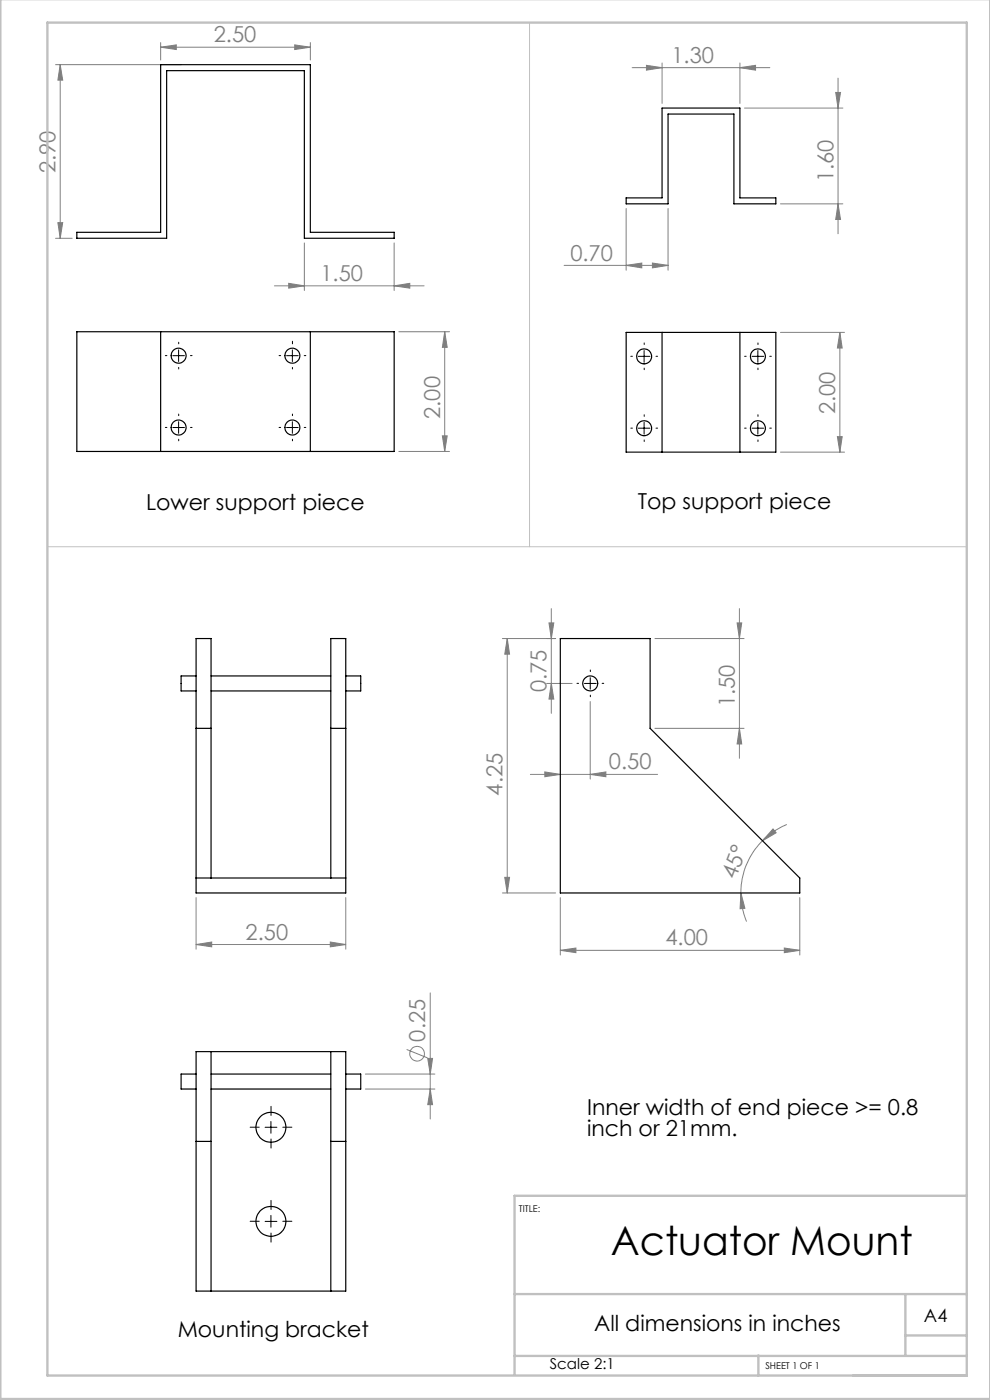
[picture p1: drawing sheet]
<svg xmlns="http://www.w3.org/2000/svg" width="210mm" height="297mm" viewBox="0 0 210 297" stroke-linecap="round" stroke-linejoin="round" font-family="sans-serif">
<g fill="none" stroke="#808080" stroke-width=".21">
<path d="M11.8 13.7h26.7M12.8 13.7l.5 3.3h-1zM12.8 13.7v36.8M34.1 10l3.3-.5v1zM34.1 9v3.7M34.1 10h31.7M62.5 9.5l3.3 .5-3.3 .5zM65.8 9v3.7M134.1 14.4h29.2M137.1 13.9l3.3 .5-3.3 .5zM140.4 13.4v8.5M157 14.4l3.3-.5v1z"/>
<path d="M157 13.4v8.5M177.3 19.6h1l-.5 3.3zM177.8 16.6v33M157.9 22.9h20.9M11.8 50.5h3.5M12.3 47.2h1l-.5 3.3zM64.6 51.5v10.1M83.6 51.5v10.1M119.7 56.3h22M132.8 56.3l3.3-.5v1zM132.8 44.2v13.1M138.4 55.8l3.3 .5-3.3 .5z"/>
<path d="M141.7 44.2v13.1M165.6 43.2h13.2M177.8 43.2l.5 3.4h-1zM58.2 60.6h31.8M61.2 60.1l3.4 .5-3.4 .5zM83.6 60.6l3.3-.5v1zM84.6 70.4h10.8M94.3 70.4l.6 3.3h-1.1zM94.3 70.4v25.4M165.6 70.5h13.5M178.2 70.5l.4 3.3h-1zM178.2 70.5v25.4"/>
<path d="M84.6 95.8h10.8M93.8 92.5h1.1l-.6 3.3zM165.6 95.9h13.5M177.6 92.6h1l-.4 3.3zM106.6 135.5h11.3M107.6 135.5l.5 3.3h-1zM107.6 135.5v53.9M116.5 132.1h1l-.6 3.4zM116.9 129.1v22.2M138.9 135.5h18.9M156.4 132.1h.9l-.5 3.4zM156.8 129.1v31.8"/>
<path d="M116 145h5.4M116.9 145l.6 3.3h-1zM125.2 148.8v16.5M138.9 154.5h18.9M156.8 154.5l.5 3.3h-.9zM112.5 164.3h27M115.6 163.8l3.3 .5-3.3 .5zM125.2 164.3l3.3-.5v1zM161.7 178.4a15.6 15.6 0 0 0-4.5 11M164 175.9l.6 .8-2.9 1.7zM166.9 174.9l-.5 .3a14.3 14.3 0 0 0-4.7 3.2M41.6 190.4v11"/>
<path d="M70.1 199.8l3.2 .6-3.2 .5zM73.3 190.4v11M106.6 189.4h11.3M107.1 186.1h1l-.5 3.3zM118.9 190.4v12.2M157.2 189.4l.8 3.3-1 .1zM157.2 189.4a15.7 15.7 0 0 0 1.2 6.1M169.7 190.4v12.2M41.6 200.4l3.3-.6v1.1zM41.6 200.4h31.7M91.3 210.6v26.8M118.9 201.6l3.3-.5v1z"/>
<path d="M118.9 201.6h50.8M166.4 201.1l3.3 .5-3.3 .5zM77.5 231h14.8M77.5 227.9h14.8M86.3 222.6l4.4 1.8M90.7 224.5h1.1l-.5 3.4zM91.3 231l.5 3.3h-1.1z"/>
<circle cx="88.5" cy="223.5" r="1.56"/>
</g>
<g fill="none" stroke="#000" stroke-width=".21" stroke-dasharray="15.2 1.3 1.3 1.3">
<path d="M35.4 75.4h-.3M37.9 72.9v-.3M37.9 77.9v.4M40.4 75.4h.3M59.5 75.4h-.3M62 72.9v-.5M62 77.9v.4M64.5 75.4h.4M134.2 75.6h-.4M136.7 73.1v-.4M136.7 78.1v.3M139.2 75.6h.3"/>
<path d="M158.3 75.6h-.4M160.8 73.1v-.4M160.8 78.1v.3M163.3 75.6h.3M35.4 90.7h-.3M37.9 88.2v-.4M37.9 93.2v.3M40.4 90.7h.3M59.5 90.7h-.3M62 88.2v-.4M62 93.2v.3M64.5 90.7h.4"/>
<path d="M134.2 90.8h-.4M136.7 88.3v-.3M136.7 93.3v.4M139.2 90.8h.3M158.3 90.8h-.4M160.8 88.3v-.3M160.8 93.3v.4M163.3 90.8h.3M122.7 145h-.3M125.2 142.5v-.4M125.2 147.5v.3M127.7 145h.4"/>
<path d="M55 239.1h-1.9M57.5 236.6v-1.9M60 239.1h1.9M55 259.1h-1.9M57.5 256.6v-1.9M57.5 241.6v2M60 259.1h1.9M57.5 261.6v1.9"/>
</g>
<g fill="none" stroke="#000" stroke-width=".21">
<path d="M36.7 75.5h2.4M37.9 74.2v2.5M60.8 75.5h2.5M62 74.2v2.5M135.4 75.6h2.5M136.6 74.4v2.5M159.5 75.6h2.5M160.8 74.4v2.5M36.7 90.7h2.4M37.9 89.5v2.4M60.8 90.7h2.5M62 89.5v2.4"/>
<path d="M135.4 90.8h2.5M136.6 89.6v2.5M159.5 90.8h2.5M160.8 89.6v2.5M124 145h2.5M125.2 143.8v2.4M56.2 239.1h2.5M57.5 237.9v2.5M56.2 259.1h2.5M57.5 257.8v2.5"/>
</g>
<path d="M112.3 4.8v111.2M10.1 116h195" fill="none" stroke="#c0c0c0" stroke-width=".21"/>
<path d="M.1 -.1v296.9h209.9v-296.9M10.1 4.8h195v287h-195zM205.1 253.7h-96v37.9M109.1 274.5h96M192.1 274.8v12.7M109.1 287.7h96M160.9 287.5v4.3M192.1 283.3h13" fill="none" stroke="#c0c0c0" stroke-width=".5"/>
<g fill="#808080">
<path d="M157 14.4l3.3-.5v1zM137.1 13.9l3.3 .5-3.3 .5zM166.4 201.1l3.3 .5-3.3 .5zM118.9 201.6l3.3-.5v1zM125.2 164.3l3.3-.5v1zM115.6 163.8l3.3 .5-3.3 .5z"/>
<path d="M61.2 60.1l3.4 .5-3.4 .5zM83.6 60.6l3.3-.5v1zM132.8 56.3l3.3-.5v1zM138.4 55.8l3.3 .5-3.3 .5zM41.6 200.4l3.3-.6v1.1zM70.1 199.8l3.2 .6-3.2 .5z"/>
<path d="M62.5 9.5l3.3 .5-3.3 .5zM34.1 10l3.3-.5v1z"/>
<path d="M164 175.9l.6 .8-2.9 1.7zM157.2 189.4l.8 3.3-1 .1z"/>
<path d="M12.3 47.2h1l-.5 3.3zM12.8 13.7l.5 3.3h-1zM177.8 43.2l.5 3.4h-1zM177.3 19.6h1l-.5 3.3zM177.6 92.6h1l-.4 3.3zM178.2 70.5l.4 3.3h-1zM91.3 231l.5 3.3h-1.1zM90.7 224.5h1.1l-.5 3.4zM116.9 145l.6 3.3h-1zM116.5 132.1h1l-.6 3.4z"/>
<path d="M94.3 70.4l.6 3.3h-1.1zM93.8 92.5h1.1l-.6 3.3zM107.6 135.5l.5 3.3h-1zM107.1 186.1h1l-.5 3.3z"/>
<path d="M156.4 132.1h.9l-.5 3.4zM156.8 154.5l.5 3.3h-.9z"/>
</g>
<g fill="none" stroke="#000" stroke-width=".25">
<path d="M34.1 13.7h31.7v35.6h17.8v1.2h-19v-35.5h-29.3v35.5h-19v-1.2h17.8zM140.4 22.9h16.6v19.1h7.6v1.2h-8.9v-19h-14v19h-8.9v-1.2h7.6zM16.3 70.4h67.3v25.4h-67.3zM34.1 70.4v25.4M65.8 70.4v25.4M132.8 70.5h31.8v25.4h-31.8zM140.4 70.5v25.4M157 70.5v25.4M118.9 135.5h19v19l31.8 31.8v3.1h-50.8zM41.6 143.4h-3.2v3.2h3.2M41.6 154.5h3.2M44.8 146.6h25.4"/>
<path d="M44.8 143.4h25.4M70.2 154.5h3.1M73.3 143.4h3.2v3.2h-3.2M41.6 186.3h31.7M44.8 186.3v-50.8h-3.2v53.9h31.7v-53.9h-3.1v50.8M41.6 227.9h-3.2v3.1h3.2M41.6 223.1h31.7v50.8h-31.7zM44.8 223.1v50.8M44.8 231h25.4M44.8 227.9h25.4M70.2 223.1v50.8M73.3 227.9h3.2v3.1h-3.2"/>
<path d="M41.6 242.1h3.2M70.2 242.1h3.1"/>
<circle cx="37.9" cy="75.5" r="1.58"/>
<circle cx="62" cy="75.5" r="1.58"/>
<circle cx="136.6" cy="75.6" r="1.58"/>
<circle cx="160.8" cy="75.6" r="1.58"/>
<circle cx="37.9" cy="90.7" r="1.58"/>
<circle cx="62" cy="90.7" r="1.58"/>
<circle cx="136.6" cy="90.8" r="1.58"/>
<circle cx="160.8" cy="90.8" r="1.58"/>
<circle cx="125.2" cy="145" r="1.58"/>
<circle cx="57.5" cy="239.2" r="3.2"/>
<circle cx="57.5" cy="259.1" r="3.2"/>
</g>
<text font-size="8.5" x="129.6" y="266.3">Actuator Mount</text>
<g font-size="4.7" fill="#808080">
<text x="45.3" y="9">2.50</text>
<text x="142.4" y="13.3">1.30</text>
<text x="11.8" y="36.8" transform="rotate(-90 11.8 36.8)">2.90</text>
<text x="176.8" y="38.7" transform="rotate(-90 176.8 38.7)">1.60</text>
<text x="68" y="59.6">1.50</text>
<text x="121" y="55.3">0.70</text>
<text x="93.4" y="88.8" transform="rotate(-90 93.4 88.8)">2.00</text>
<text x="177.2" y="87.9" transform="rotate(-90 177.2 87.9)">2.00</text>
<text x="116" y="146.9" transform="rotate(-90 116 146.9)">0.75</text>
<text x="155.8" y="150" transform="rotate(-90 155.8 150)">1.50</text>
<text x="129.2" y="163.2">0.50</text>
<text x="106.6" y="168.8" transform="rotate(-90 106.6 168.8)">4.25</text>
<text x="156" y="186.7" transform="rotate(-69 156 186.7)">45°</text>
<text x="52.1" y="199.3">2.50</text>
<text x="141.2" y="200.6">4.00</text>
<text x="90.2" y="221" transform="rotate(-90 90.2 221)">0.25</text>
</g>
<g font-size="4.7">
<text x="135.3" y="107.9">Top support piece</text>
<text x="31" y="108.3">Lower support piece</text>
<text x="124.5" y="236.5">Inner width of end piece &gt;= 0.8</text>
<text x="124.5" y="241">inch or 21mm.</text>
<text x="37.7" y="283.6">Mounting bracket</text>
<text x="126" y="282.4">All dimensions in inches</text>
</g>
<text font-size="3.9" x="196" y="280.4">A4</text>
<text font-size="3.2" x="116.6" y="290.4">Scale 2:1</text>
<g font-size="2">
<text x="110.1" y="257.1">TITLE:</text>
<text x="162.4" y="290.4">SHEET 1 OF 1</text>
</g>
</svg>
